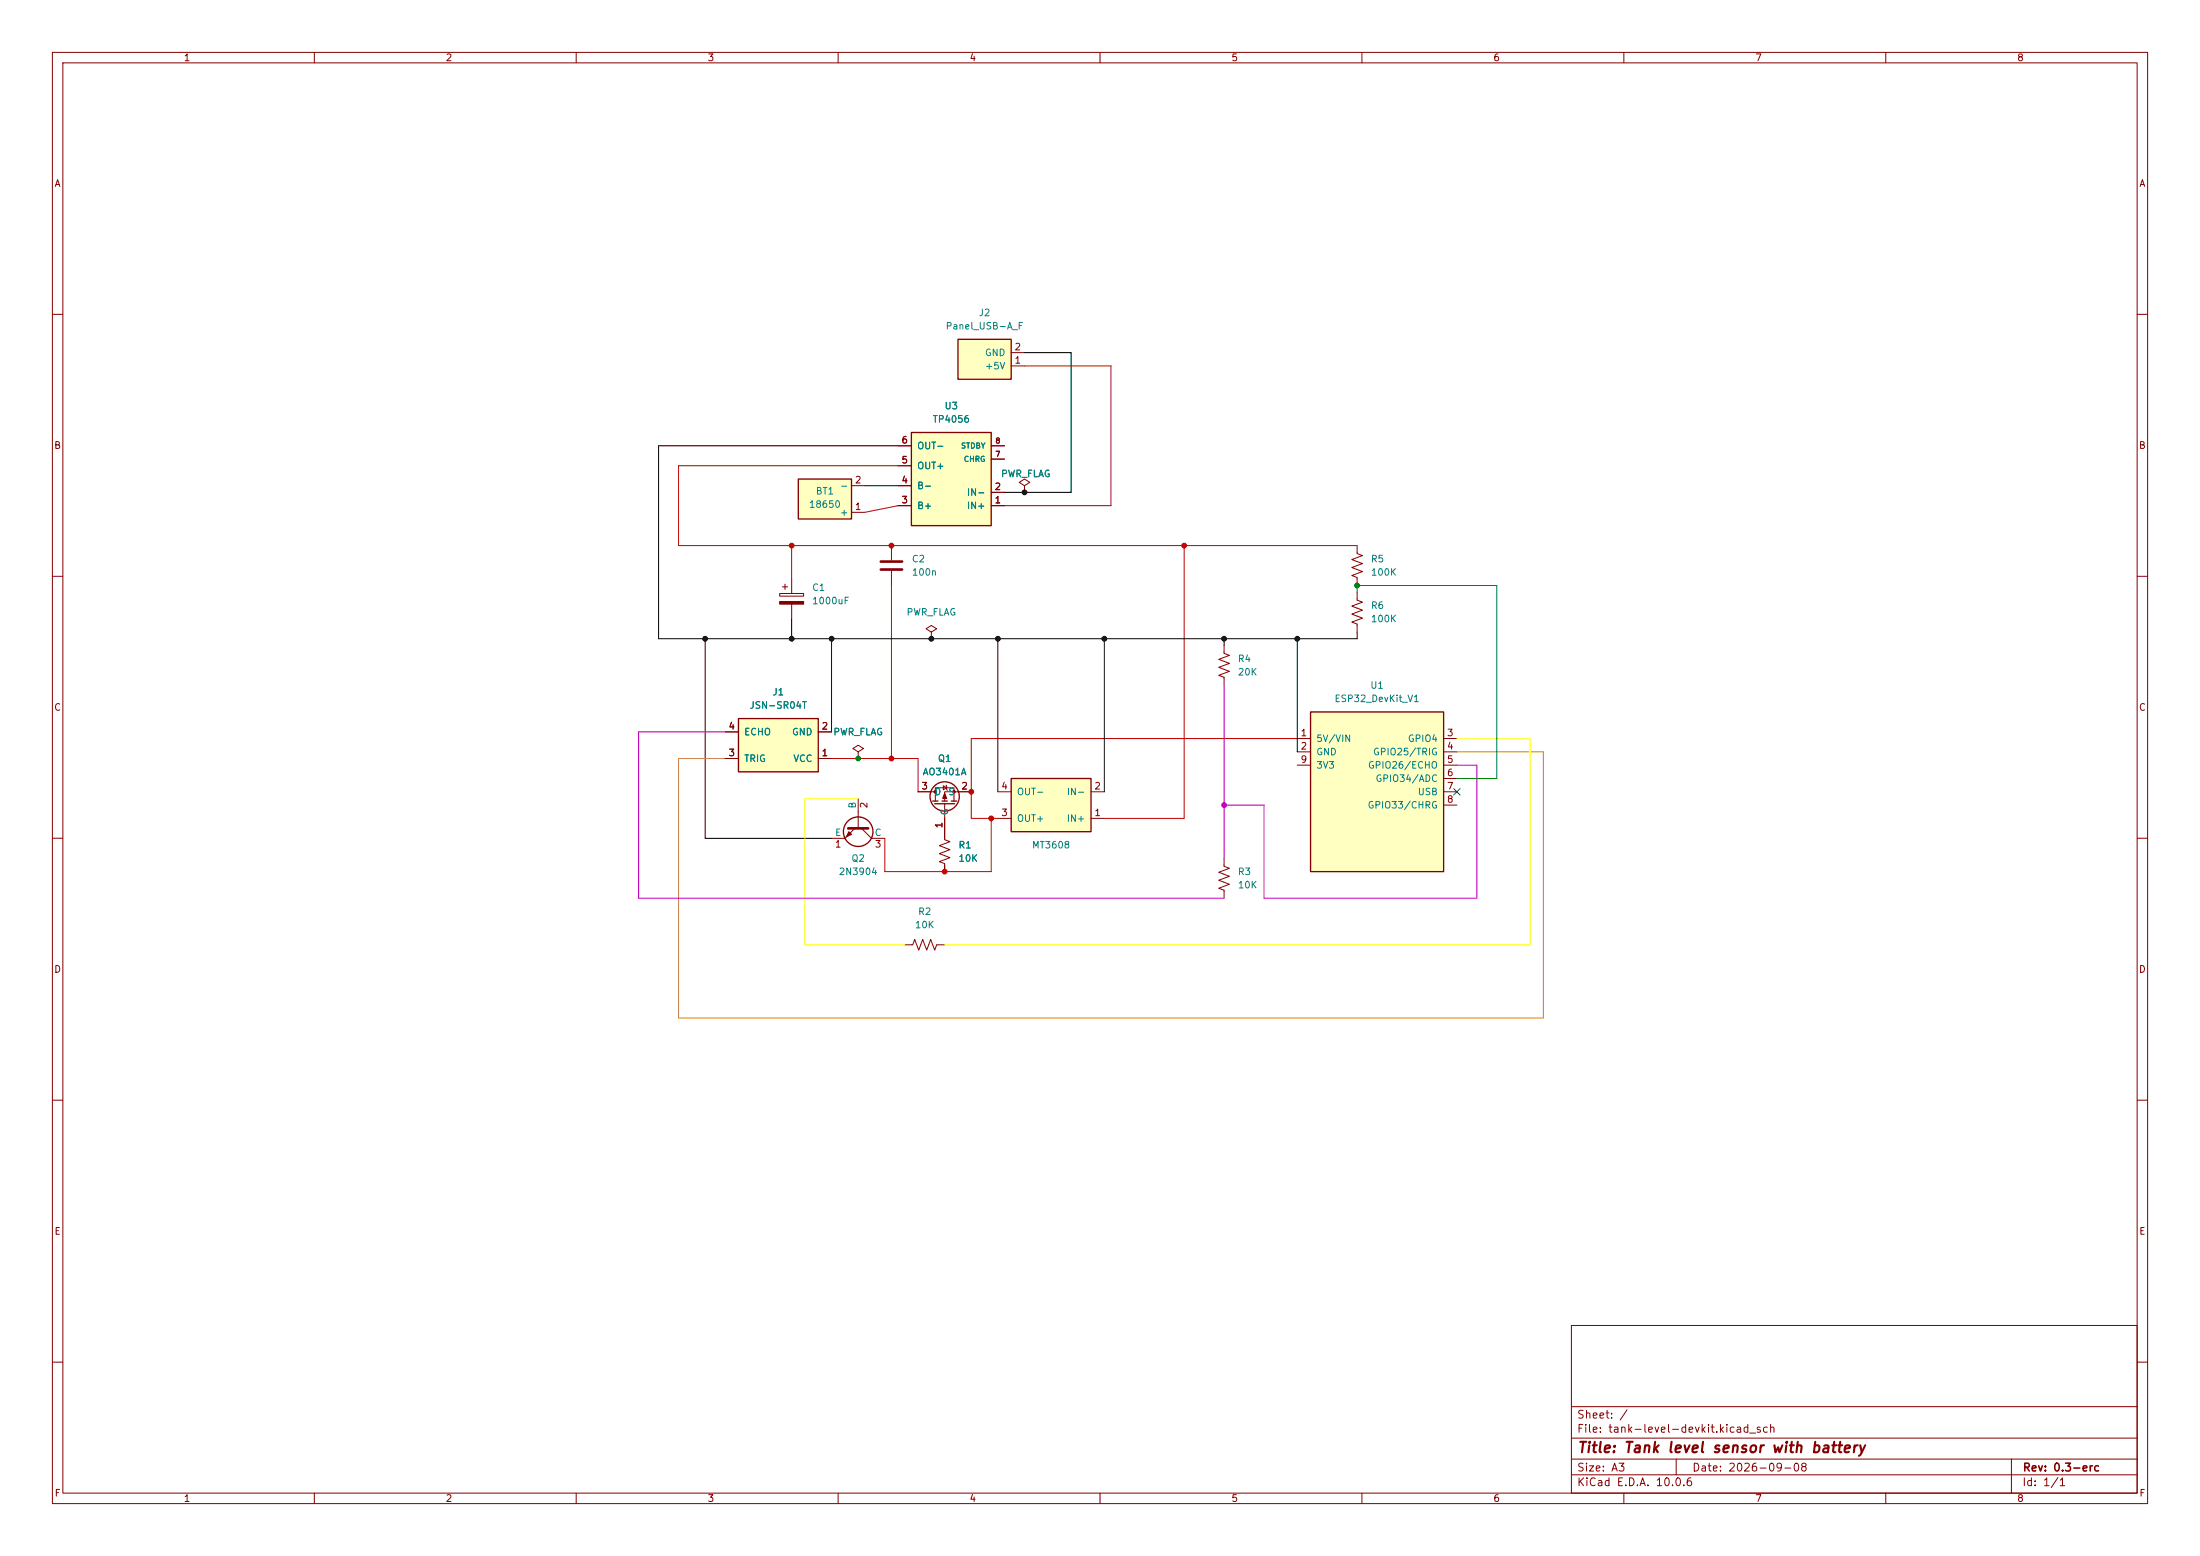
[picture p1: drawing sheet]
<svg xmlns="http://www.w3.org/2000/svg" width="420mm" height="297mm" viewBox="0 0 420 297" stroke-linecap="round" stroke-linejoin="round" font-family="sans-serif">
<g fill="none" stroke="#840000" stroke-width=".19">
<path d="M10 10h400v277h-400zM12 12h396v273h-396zM60 10v2M110 10v2M160 10v2M210 10v2M260 10v2M310 10v2M360 10v2M10 60h2M408 60h2M10 110h2"/>
<path d="M148.8 113.3h4.6v.5h-4.6zM149.4 112h1M149.9 111.5v1M151.1 110.5v2.8M151.1 115.3v2.8M408 110h2M10 160h2M408 160h2M10 210h2M408 210h2M300 253h108v32h-108zM10 260h2"/>
<path d="M300 278.5h108M300 274.5h108M300 268.5h108M320 278.5v3M384 278.5v6.5M408 260h2M60 285v2M110 285v2M160 285v2M210 285v2M260 285v2M300 281.5h108"/>
<path d="M310 285v2M360 285v2"/>
</g>
<path d="M148.8 114.8h4.6v.5h-4.6z" fill="#840000" stroke="#840000" stroke-width=".19"/>
<path d="M141 137.2h15.2v10.1h-15.2z" fill="#ffffc2"/>
<g fill="none" stroke="#840000" stroke-width=".25">
<path d="M141 137.2h15.2v10.1h-15.2z"/>
<circle cx="163.8" cy="158.7" r="2.82"/>
</g>
<g fill="none" stroke="#840000" stroke-width=".19">
<path d="M259.1 113v1.6l1 .3-2 .8 2 .8-2 .7 2 .8-2 .7 1 .4v1.6M259.1 104.1v1.6l1 .3-2 .8 2 .8-2 .7 2 .8-2 .8 1 .3v1.6M138.4 139.7h2.6M156.2 139.7h2.5M138.4 144.8h2.6M156.2 144.8h2.5M163.2 158.1l-1.9 1.9h-2.6M163.8 143.5l1-.6-1-.7-1 .7 1 .6v1.3M163.8 144.8h.1M163.8 152.4v5.7M164.5 158.1l1.9 1.9h2.5M180.3 158.8v1.5l1.1 .4-2.1 .7 2.1 .8-2.1 .7 2.1 .8-2.1 .8 1 .3v1.6"/>
<path d="M172.7 180.3h1.5l.4-1 .8 2.1 .7-2.1 .8 2.1 .8-2.1 .7 2.1 .4-1.1h1.5"/>
</g>
<path d="M161.9 158.1h3.8" fill="none" stroke="#840000" stroke-width=".51"/>
<path d="M162.1 158.8l.5 .5-1.1 .5z" fill="#840000" stroke="#840000" stroke-width=".19"/>
<path d="M250.2 135.9h25.4v30.5h-25.4z" fill="#ffffc2"/>
<g fill="none" stroke="#840000" stroke-width=".25">
<path d="M250.2 135.9h25.4v30.5h-25.4zM178.1 152.9h1M178.4 153.4h3.8M179.8 152.9h1M181.6 152.9h1"/>
<circle cx="180.3" cy="152" r="2.79"/>
</g>
<g fill="none" stroke="#840000" stroke-width=".19">
<path d="M195.6 92.7l1-.6-1-.7-1 .7 1 .6v1.3M195.6 94h.1M233.7 123.2v1.5l1 .4-2 .8 2 .7-2 .8 2 .7-2 .8 1 .4v1.5M175.3 151.1h3.3M178.6 152.9v-2.5h3.5v2.5M180.1 150l.6 .4-.6 .3zM180.3 153.4v5.4M180.6 149.9l.2 1M185.4 151.1h-5.1v1.8M247.6 141h2.6M247.6 143.5h2.6M247.6 146.1h2.6"/>
<path d="M275.6 141h2.5M275.6 143.5h2.5M275.6 146.1h2.5M275.6 148.6h2.5M275.6 151.1h2.5M275.6 153.7h2.5M233.7 163.8v1.6l1 .3-2 .8 2 .8-2 .7 2 .8-2 .7 1 .4v1.6"/>
</g>
<g fill="#840000" stroke="#840000" stroke-width=".19">
<path d="M180.3 151.4l.4 1h-.7z"/>
<circle cx="178.6" cy="151.1" r=".25"/>
<circle cx="182.1" cy="151.1" r=".25"/>
</g>
<path d="M182.9 64.8h10.1v7.6h-10.1z" fill="#ffffc2"/>
<path d="M182.9 64.8h10.1v7.6h-10.1z" fill="none" stroke="#840000" stroke-width=".25"/>
<path d="M193 69.9h2.6M193 67.3h2.6" fill="none" stroke="#840000" stroke-width=".19"/>
<path d="M174 82.6h15.2v17.7h-15.2z" fill="#ffffc2"/>
<path d="M174 82.6h15.2v17.7h-15.2z" fill="none" stroke="#840000" stroke-width=".25"/>
<path d="M171.4 96.5h2.6M171.4 92.7h2.6M171.4 88.9h2.6M171.4 85.1h2.6M189.2 96.5h2.6M189.2 94h2.6M189.2 85.1h2.6M189.2 87.6h2.6" fill="none" stroke="#840000" stroke-width=".19"/>
<path d="M152.4 91.4h10.2v7.7h-10.2z" fill="#ffffc2"/>
<path d="M152.4 91.4h10.2v7.7h-10.2z" fill="none" stroke="#840000" stroke-width=".25"/>
<path d="M162.6 97.8h2.5M162.6 92.7h2.5" fill="none" stroke="#840000" stroke-width=".19"/>
<path d="M193 148.6h15.3v10.2h-15.3z" fill="#ffffc2"/>
<path d="M193 148.6h15.3v10.2h-15.3z" fill="none" stroke="#840000" stroke-width=".25"/>
<g fill="none" stroke="#840000" stroke-width=".19">
<path d="M171.4 96.5h2.6M171.4 92.7h2.6M171.4 88.9h2.6M171.4 85.1h2.6M189.2 96.5h2.6M189.2 94h2.6M189.2 85.1h2.6M189.2 87.6h2.6M195.6 94h.1M170.2 104.1v2.8M170.2 109v2.8M138.4 139.7h2.6"/>
<path d="M156.2 139.7h2.5M177.8 120.7l1-.7-1-.6-1 .6 1 .7v1.2M177.8 121.9h.1M138.4 144.8h2.6M156.2 144.8h2.5M163.8 144.8h.1M175.3 151.1h2.5M180.3 156.2v3.8M182.9 151.1h2.5M190.5 156.2h2.5M190.5 151.1h2.5M208.3 156.2h2.5"/>
<path d="M208.3 151.1h2.5M180.3 165.1v1.3"/>
</g>
<path d="M168.1 107.2h4.1M168.1 108.7h4.1" fill="none" stroke="#840000" stroke-width=".51"/>
<path d="M138.4 139.7h-16.5v31.8h111.8M233.7 130.8v33M278.1 146.1h3.8v25.4h-40.6v-17.8h-7.6" fill="none" stroke="#c200c2" stroke-width=".19"/>
<path d="M195.6 69.9h16.5v26.6h-20.3M171.4 88.9h-41.9v15.2h129.6M171.4 96.5l-6.3 1.3M151.1 104.1v6.4M170.2 111.8v33M226.1 104.1v52.1h-15.3M158.7 144.8h16.6v6.3M189.2 156.2v10.2h-20.3v-6.4M247.6 141h-62.2v15.2h5.1" fill="none" stroke="#c20000" stroke-width=".19"/>
<path d="M195.6 67.3h8.9v26.7h-12.7M165.1 92.7h6.3M171.4 85.1h-45.7v36.8h133.4v-1.2M151.1 118.1v3.8M134.6 121.9v38.1h24.1M158.7 121.9v17.8M190.5 121.9v29.2M210.8 121.9v29.2M233.7 121.9v1.3M247.6 121.9v21.6" fill="none" stroke="#000" stroke-width=".19"/>
<path d="M278.1 143.5h16.5v50.8h-165.1v-49.5h8.9" fill="none" stroke="#dd8500" stroke-width=".19"/>
<path d="M163.8 152.4h-10.1v27.9h19M278.1 141h14v39.3h-111.8" fill="none" stroke="#ff0" stroke-width=".19"/>
<path d="M259.1 113v-1.2h26.6v36.8h-7.6" fill="none" stroke="#008400" stroke-width=".19"/>
<path d="M277.5 150.5l1.2 1.2M278.7 150.5l-1.2 1.2" fill="none" stroke="#000084" stroke-width=".19"/>
<g fill="#c20000" stroke="#c20000" stroke-width=".19">
<circle cx="185.4" cy="151.1" r=".46"/>
<circle cx="180.3" cy="166.4" r=".46"/>
<circle cx="151.1" cy="104.1" r=".46"/>
<circle cx="170.2" cy="104.1" r=".46"/>
<circle cx="226.1" cy="104.1" r=".46"/>
<circle cx="170.2" cy="144.8" r=".46"/>
<circle cx="189.2" cy="156.2" r=".46"/>
</g>
<g fill="#000" stroke="#000" stroke-width=".19">
<circle cx="195.6" cy="94" r=".46"/>
<circle cx="134.6" cy="121.9" r=".46"/>
<circle cx="151.1" cy="121.9" r=".46"/>
<circle cx="158.7" cy="121.9" r=".46"/>
<circle cx="177.8" cy="121.9" r=".46"/>
<circle cx="190.5" cy="121.9" r=".46"/>
<circle cx="210.8" cy="121.9" r=".46"/>
<circle cx="233.7" cy="121.9" r=".46"/>
<circle cx="247.6" cy="121.9" r=".46"/>
</g>
<circle cx="233.7" cy="153.7" r=".46" fill="#c200c2" stroke="#c200c2" stroke-width=".19"/>
<g fill="#008400" stroke="#008400" stroke-width=".19">
<circle cx="259.1" cy="111.8" r=".46"/>
<circle cx="163.8" cy="144.8" r=".46"/>
</g>
<text font-size="2" fill="#840000" x="301" y="277.8">Title: Tank level sensor with battery</text>
<g font-size="1.5" fill="#840000">
<text x="300.9" y="273.8">File: tank-level-devkit.kicad_sch</text>
<text x="300.9" y="271.1">Sheet: /</text>
<text x="300.9" y="281.2">Size: A3</text>
<text x="322.9" y="281.2">Date: 2026-09-08</text>
<text x="386" y="281.2">Rev: 0.3-erc</text>
<text x="300.9" y="284">KiCad E.D.A. 10.0.6</text>
<text x="385.9" y="284">Id: 1/1</text>
</g>
<g font-size="1.3" fill="#840000">
<text x="35" y="12">1</text>
<text x="85" y="12">2</text>
<text x="135" y="12">3</text>
<text x="185" y="12">4</text>
<text x="235" y="12">5</text>
<text x="285" y="12">6</text>
<text x="335" y="12">7</text>
<text x="385" y="12">8</text>
<text x="10.3" y="36">A</text>
<text x="408.3" y="36">A</text>
<text x="193.6" y="69.7">1</text>
<text x="193.6" y="67.2">2</text>
<text x="10.2" y="86">B</text>
<text x="172" y="88.8">5</text>
<text x="172" y="85">6</text>
<text x="408.2" y="86">B</text>
<text x="163.1" y="92.6">2</text>
<text x="172" y="92.6">4</text>
<text x="189.8" y="93.8">2</text>
<text x="163.1" y="97.7">1</text>
<text x="172" y="96.4">3</text>
<text x="189.8" y="96.4">1</text>
<text x="10.2" y="136">C</text>
<text x="408.2" y="136">C</text>
<text x="139" y="139.6">4</text>
<text x="156.7" y="139.6">2</text>
<text x="248.2" y="140.8">1</text>
<text x="248.2" y="143.4">2</text>
<text x="276.1" y="140.8">3</text>
<text x="276.1" y="143.4">4</text>
<text x="139" y="144.6">3</text>
<text x="156.7" y="144.6">1</text>
<text x="248.2" y="145.9">9</text>
<text x="276.1" y="145.9">5</text>
<text x="276.1" y="148.5">6</text>
<text x="165.9" y="154.4" transform="rotate(-90 165.9 154.4)">2</text>
<text x="175.8" y="151">3</text>
<text x="183.4" y="151">2</text>
<text x="191" y="151">4</text>
<text x="208.8" y="151">2</text>
<text x="276.1" y="151">7</text>
<text x="276.1" y="153.5">8</text>
<text x="180.2" y="158.2" transform="rotate(-90 180.2 158.2)">1</text>
<text x="191" y="156.1">3</text>
<text x="208.8" y="156.1">1</text>
<text x="159.3" y="162.1">1</text>
<text x="166.9" y="162.1">3</text>
<text x="10.2" y="186">D</text>
<text x="408.2" y="186">D</text>
<text x="10.3" y="236">E</text>
<text x="408.3" y="236">E</text>
<text x="10.3" y="286">F</text>
<text x="35" y="287">1</text>
<text x="85" y="287">2</text>
<text x="135" y="287">3</text>
<text x="185" y="287">4</text>
<text x="235" y="287">5</text>
<text x="285" y="287">6</text>
<text x="335" y="287">7</text>
<text x="385" y="287">8</text>
<text x="408.3" y="286">F</text>
</g>
<g font-size="1.3" fill="#008484">
<text x="180.4" y="63.2">Panel_USB-A_F</text>
<text x="186.7" y="60.7">J2</text>
<text x="187.9" y="70.8">+5V</text>
<text x="187.9" y="68.3">GND</text>
<text x="177.9" y="81">TP4056</text>
<text x="180.2" y="78.4">U3</text>
<text x="175" y="89.9">OUT+</text>
<text x="175" y="86.1">OUT-</text>
<text x="155.6" y="94.7">BT1</text>
<text x="160.3" y="93.7">-</text>
<text x="175" y="93.7">B-</text>
<text x="184.5" y="94.9">IN-</text>
<text x="191" y="91.4">PWR_FLAG</text>
<text x="154.3" y="97.2">18650</text>
<text x="160.3" y="98.8">+</text>
<text x="175" y="97.5">B+</text>
<text x="184.5" y="97.5">IN+</text>
<text x="174" y="107.6">C2</text>
<text x="261.6" y="107.6">R5</text>
<text x="154.9" y="113.1">C1</text>
<text x="174" y="110.2">100n</text>
<text x="261.6" y="110.2">100K</text>
<text x="154.9" y="115.6">1000uF</text>
<text x="173" y="117.8">PWR_FLAG</text>
<text x="261.6" y="116.5">R6</text>
<text x="261.6" y="119.1">100K</text>
<text x="236.2" y="126.7">R4</text>
<text x="236.2" y="129.2">20K</text>
<text x="261.5" y="131.8">U1</text>
<text x="143" y="135.6">JSN-SR04T</text>
<text x="147.4" y="133">J1</text>
<text x="254.7" y="134.3">ESP32_DevKit_V1</text>
<text x="142" y="140.7">ECHO</text>
<text x="151.1" y="140.7">GND</text>
<text x="159" y="140.7">PWR_FLAG</text>
<text x="251.2" y="141.9">5V/VIN</text>
<text x="268.7" y="141.9">GPIO4</text>
<text x="142" y="145.7">TRIG</text>
<text x="151.3" y="145.7">VCC</text>
<text x="176" y="148.3">AO3401A</text>
<text x="178.9" y="145.7">Q1</text>
<text x="251.2" y="144.5">GND</text>
<text x="251.2" y="147">3V3</text>
<text x="261" y="147">GPIO26/ECHO</text>
<text x="262" y="144.5">GPIO25/TRIG</text>
<text x="262.5" y="149.6">GPIO34/ADC</text>
<text x="163.7" y="154.4" transform="rotate(-90 163.7 154.4)">B</text>
<text x="178.3" y="152.1">D</text>
<text x="180.9" y="152.1">S</text>
<text x="181.3" y="155.7" transform="rotate(-90 181.3 155.7)">G</text>
<text x="194" y="152.1">OUT-</text>
<text x="203.5" y="152.1">IN-</text>
<text x="261" y="154.6">GPIO33/CHRG</text>
<text x="270.5" y="152.1">USB</text>
<text x="159.3" y="159.9">E</text>
<text x="166.9" y="159.9">C</text>
<text x="194" y="157.2">OUT+</text>
<text x="203.5" y="157.2">IN+</text>
<text x="160" y="167.3">2N3904</text>
<text x="162.4" y="164.8">Q2</text>
<text x="182.9" y="162.3">R1</text>
<text x="182.9" y="164.8">10K</text>
<text x="196.9" y="162.3">MT3608</text>
<text x="236.2" y="167.3">R3</text>
<text x="236.2" y="169.9">10K</text>
<text x="174.6" y="177.5">10K</text>
<text x="175.2" y="175">R2</text>
</g>
<g font-size="1" fill="#008484">
<text x="183.4" y="85.9">STDBY</text>
<text x="183.9" y="88.4">CHRG</text>
</g>
<g font-size="1" fill="#840000">
<text x="189.9" y="87.4">7</text>
<text x="189.9" y="84.9">8</text>
</g>
</svg>
